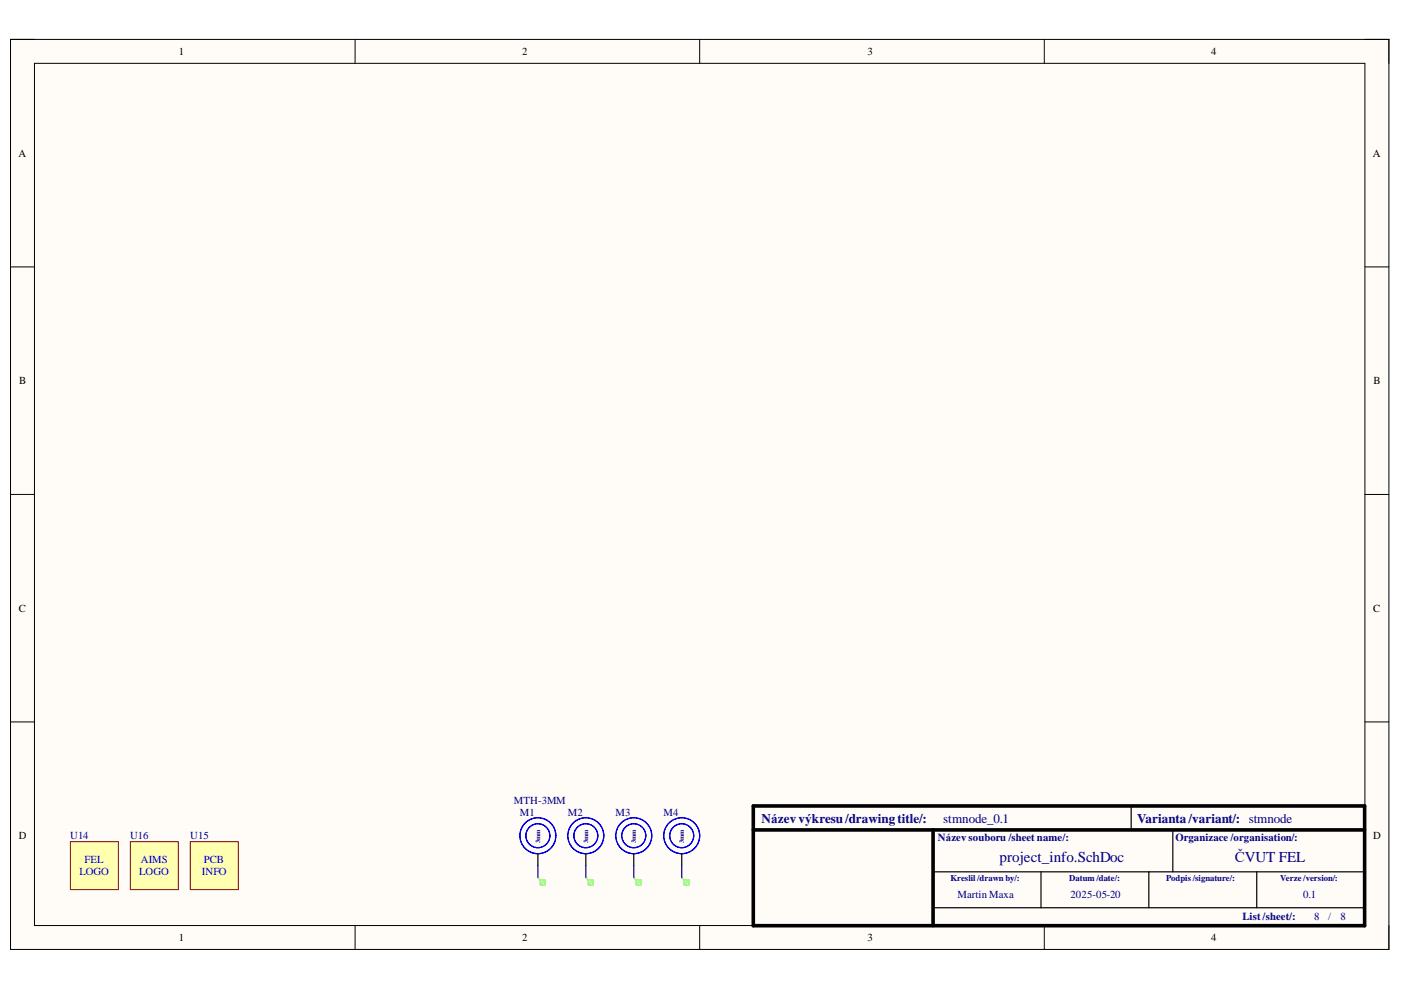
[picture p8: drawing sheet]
<svg xmlns="http://www.w3.org/2000/svg" width="297mm" height="210mm" viewBox="0 0 297 210" stroke-linecap="round" stroke-linejoin="round" font-family="sans-serif">
<path d="M2.2 8.4h292.3v192.9h-292.3z" fill-rule="evenodd" fill="#fffcf8"/>
<path d="M2.2 8.4h292.3v192.9h-292.3z" fill="none" stroke="#000" stroke-width=".21"/>
<path d="M7.3 13.4h282.1v182.8h-282.1z" fill-rule="evenodd" fill="#fffcf8"/>
<g fill="none" stroke="#000" stroke-width=".21">
<path d="M2.2 8.4h5.1M7.3 13.4h282.1v182.8h-282.1zM75.3 8.4v5M148.3 8.4v5M221.4 8.4v5M289.4 8.4h5.1v5M2.2 56.6h5.1M289.4 56.6h5.1M2.2 104.8h5.1M289.4 104.8h5.1M2.2 153.1h5.1M289.4 153.1h5.1"/>
<path d="M75.3 196.2v5.1M148.3 196.2v5.1M221.4 196.2v5.1M294.5 196.2v5.1"/>
</g>
<path d="M159.7 170.9h129.6v25.4h-129.6zM159.7 176h129.6M197.8 176v20.3" fill="none" stroke="#000" stroke-width=".76"/>
<path d="M239.8 170.8v5.1M248.7 176v8.8M197.8 192.5h91.5M197.8 184.8h91.5M220.7 184.8v7.7M243.6 184.8v7.7M266.5 184.8v7.7" fill="none" stroke="#000" stroke-width=".25"/>
<path d="M14.9 178.5h10.2v10.1h-10.2z" fill-rule="evenodd" fill="#ffffb0"/>
<path d="M14.9 178.5h10.2v10.1h-10.2z" fill="none" stroke="#800000" stroke-width=".21"/>
<path d="M40.3 178.5h10.2v10.1h-10.2z" fill-rule="evenodd" fill="#ffffb0"/>
<path d="M40.3 178.5h10.2v10.1h-10.2z" fill="none" stroke="#800000" stroke-width=".21"/>
<g fill="none" stroke="#00f" stroke-width=".25">
<circle cx="114" cy="177.2" r="2.54"/>
<circle cx="114" cy="177.2" r="3.8"/>
<circle cx="124.2" cy="177.2" r="3.8"/>
<circle cx="124.2" cy="177.2" r="2.54"/>
<circle cx="134.4" cy="177.2" r="3.8"/>
<circle cx="134.4" cy="177.2" r="2.54"/>
<circle cx="144.5" cy="177.2" r="2.54"/>
<circle cx="144.5" cy="177.2" r="3.8"/>
</g>
<path d="M114 181v2.5M124.2 181v2.5M134.4 181v2.5M144.5 181v2.5" fill="none" stroke="#000" stroke-width=".25"/>
<path d="M27.6 178.5h10.2v10.1h-10.2z" fill-rule="evenodd" fill="#ffffb0"/>
<path d="M27.6 178.5h10.2v10.1h-10.2z" fill="none" stroke="#800000" stroke-width=".21"/>
<path d="M114 183.5v2.6M124.2 183.5v2.6M134.4 183.5v2.6M144.5 183.5v2.6" fill="none" stroke="#000080" stroke-width=".25"/>
<path d="M114 186.1l.6 .5M114.6 186.6h1v1h-1zM115.4 186.8l-.5 .5-.2-.3M124.2 186.1l.5 .5M124.7 186.6h1v1h-1zM125.6 186.8l-.5 .5-.3-.3M134.4 186.1l.5 .5M134.9 186.6h1v1h-1zM135.8 186.8l-.5 .5-.3-.3M144.5 186.1l.5 .5M145 186.6h1.1v1h-1.1zM145.9 186.8l-.5 .5-.2-.3" fill="none" stroke="#0f0" stroke-width=".21"/>
<g font-size="3.2" fill="#000080">
<text x="211.9" y="182.7">project_info.SchDoc</text>
<text x="261.8" y="182.7">ČVUT FEL</text>
</g>
<g font-size="2.8" fill="#000080">
<text x="161.5" y="174.4">Názevvýkresu/drawingtitle/:</text>
<text x="200" y="174.4">stmnode_0.1</text>
<text x="241.1" y="174.4">Varianta/variant/: stmnode</text>
</g>
<g font-size="2.3">
<text x="37.9" y="11.7">1</text>
<text x="110.7" y="11.7">2</text>
<text x="183.9" y="11.7">3</text>
<text x="256.8" y="11.7">4</text>
<text x="3.9" y="33.3">A</text>
<text x="291.1" y="33.3">A</text>
<text x="4.1" y="81.5">B</text>
<text x="291.2" y="81.5">B</text>
<text x="4" y="129.7">C</text>
<text x="291.2" y="129.7">C</text>
<text x="4" y="178">D</text>
<text x="291.2" y="178">D</text>
<text x="37.9" y="199.5">1</text>
<text x="110.7" y="199.5">2</text>
<text x="183.9" y="199.5">3</text>
<text x="256.8" y="199.5">4</text>
</g>
<g font-size="2.3" fill="#000080">
<text x="109" y="170.4">MTH-3MM</text>
<text x="110.2" y="172.9">M1</text>
<text x="120.4" y="172.9">M2</text>
<text x="130.5" y="172.9">M3</text>
<text x="140.7" y="172.9">M4</text>
<text x="14.9" y="178">U14</text>
<text x="27.6" y="178">U16</text>
<text x="40.3" y="178">U15</text>
<text x="198.9" y="178.4">Název souboru /sheet name/:</text>
<text x="249.2" y="178.4">Organizace /organisation/:</text>
<text x="203" y="190.4">Martin Maxa</text>
<text x="227" y="190.4">2025-05-20</text>
<text x="276.3" y="190.4">0.1</text>
<text x="263.4" y="195.1">List /sheet/:</text>
<text x="278.6" y="195.1">8</text>
<text x="281.6" y="195.1">/</text>
<text x="284.2" y="195.1">8</text>
</g>
<g font-size="2.3" fill="#00f">
<text x="16.8" y="185.6">LOGO</text>
<text x="17.9" y="183.1">FEL</text>
<text x="29.5" y="185.6">LOGO</text>
<text x="29.9" y="183.1">AIMS</text>
<text x="42.8" y="185.6">INFO</text>
<text x="43.2" y="183.1">PCB</text>
</g>
<g font-size="1.9" fill="#000080">
<text x="201.5" y="186.8">Kreslil /drawn by/:</text>
<text x="226.7" y="186.8">Datum /date/:</text>
<text x="247.3" y="186.8">Podpis /signature/:</text>
<text x="271.4" y="186.8">Verze /version/:</text>
</g>
<g font-size="1.3" fill="#000080">
<text x="114.5" y="178.7" transform="rotate(-90 114.5 178.7)">3mm</text>
<text x="124.7" y="178.7" transform="rotate(-90 124.7 178.7)">3mm</text>
<text x="134.8" y="178.7" transform="rotate(-90 134.8 178.7)">3mm</text>
<text x="145" y="178.7" transform="rotate(-90 145 178.7)">3mm</text>
</g>
</svg>
